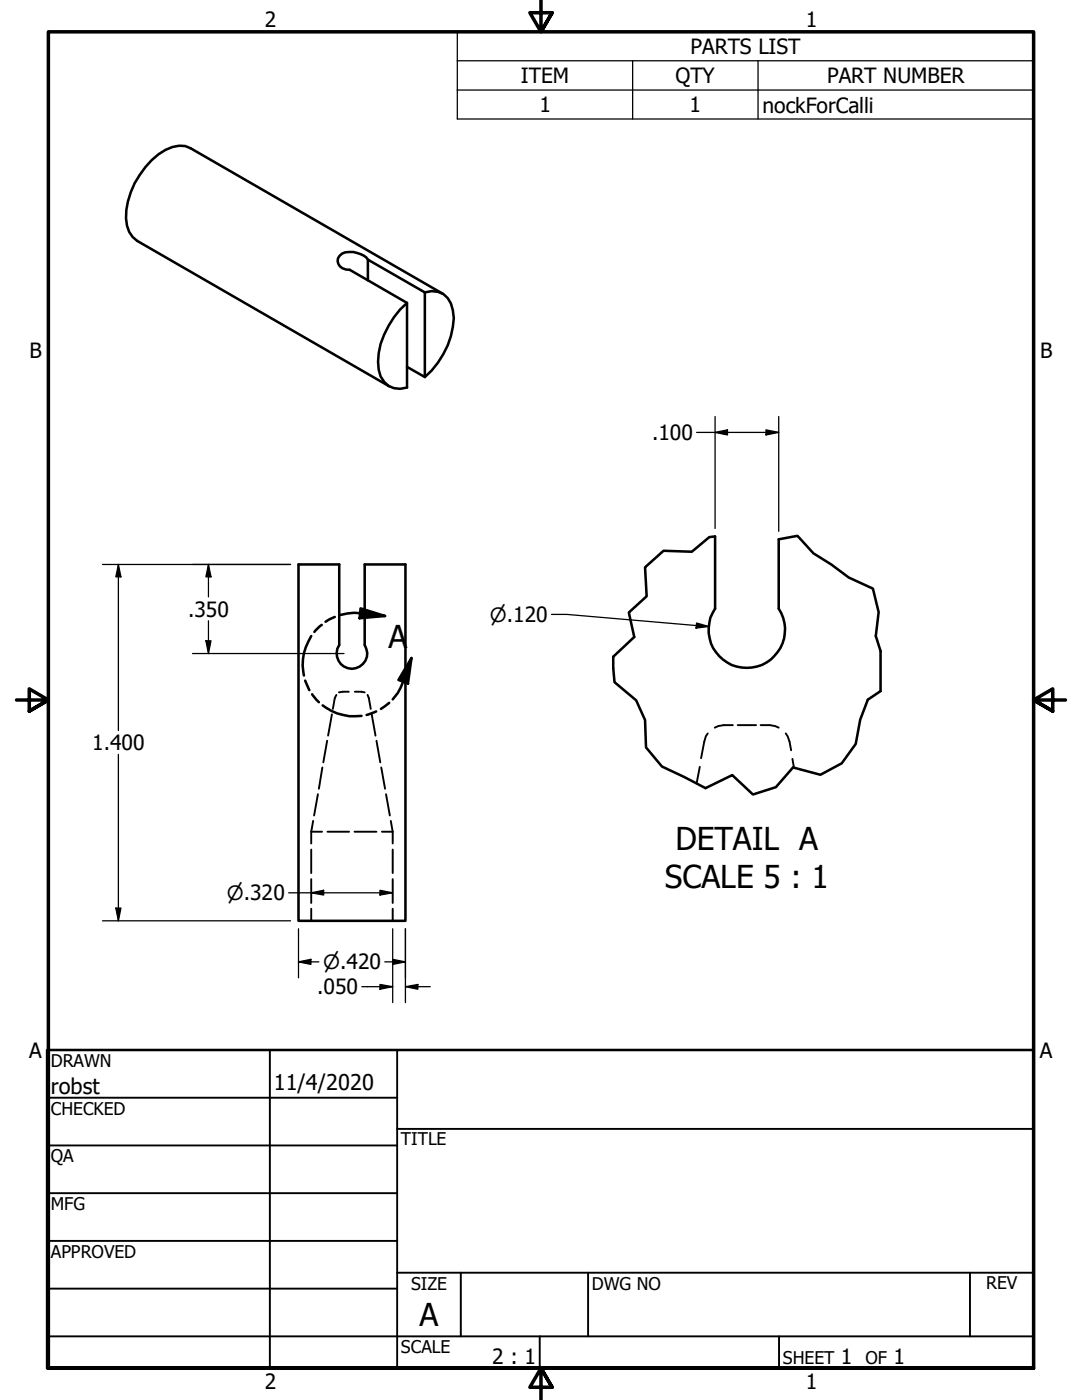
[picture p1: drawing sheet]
<svg xmlns="http://www.w3.org/2000/svg" width="216mm" height="279mm" viewBox="0 0 216 279" stroke-linecap="round" stroke-linejoin="round" font-family="sans-serif">
<!-- layer: Visible (ANSI) -->
<path d="M73.4 51.8a4.7 4.7 0 0 0-5.1-1.2 1.69 1.69 0 0 0-.9 1.9 1.69 1.69 0 0 0 1.6 1.3h.8l11.4 6.7v16.8a4.1 4.1 0 0 1-5.6-3.5 14.4 14.4 0 0 1 3-10.5l1.2-1.5 1.4-1.3M73.4 55.9v-4.1l11.4 6.6v16.8l-3.6-2M84.8 58.4a4.1 4.1 0 0 1 5.6 3.5 13.6 13.6 0 0 1-1.9 8.8l-1.1 1.7-1.3 1.6-1.3 1.2M88.3 58.6l-50.3-29a5.1 5.1 0 0 0-5 .3 16.7 16.7 0 0 0-7.9 13.7 5.2 5.2 0 0 0 2.3 4.5l50.3 29M59.6 112.6h8.1v16.1a3.1 3.1 0 0 0 2.5 4.8 3.1 3.1 0 0 0 2.6-4.8v-16.1h8.1v71.2h-21.3zM142.7 107.1v14.4a7.6 7.6 0 0 0 6.3 11.8 7.6 7.6 0 0 0 6.4-11.8v-13.9M122.4 131.1v2.2M175.7 129.9v8" fill="none" stroke="#000" stroke-width=".51"/>
<!-- layer: Hidden (ANSI) -->
<g fill="none" stroke="#000" stroke-width=".38">
<path d="M67.1 138.7l-.3 .6-.4 2.2M69.6 138l-2 .2M70.8 138l2 .2M73.3 138.7l.3 .6 .4 2.2M63.4 158.5l-.7 4.3M64.3 153.2l-.7 4.2M65.3 147.8l-.8 4.3M66.2 142.6l-.7 4.2M74.2 142.6l.7 4.2M75.1 147.8l.8 4.3M76.1 153.2l.7 4.2M77 158.5l.8 4.3"/>
<path d="M139.6 153l-.6 3.3M141.2 146.4l-.4 .5-.3 1.1-.6 3.3M146.2 144.7h-1.8l-1.1 .2-.7 .3M147.2 144.7h3.7M151.8 144.7h1.8l1.1 .2 .7 .3M156.8 146.4l.4 .5 .3 1.1 .4 1.7M158.1 151.4l.3 1.8M62.1 166h2.2M62.1 166v2.3M62.1 169.5v4.7M62.1 175.5v4.7M62.5 163.8l-.4 2.2"/>
<path d="M65.3 166h4.4M70.7 166h4.4M76.2 166h2.2M78 163.8l.4 2.2M78.4 166v2.3M78.4 169.5v4.7M78.4 175.5v4.7M62.1 181.4v2.4M78.4 181.4v2.4"/>
</g>
<!-- layer: Break Line (ANSI) -->
<path d="M142.7 107.1l-1.2 .1-3.5 2.9-5.6-.2-3.7 3.3 .3 5.8-3.5 3.2 1.1 4.9-4.2 4M155.4 107.6l3.7-.7 3.2 3.5 3.6 2.2 3.5 2.7 4.8 2.2 1.1 4.7-.5 4.7 .9 3M122.4 133.3l.2 2.8 4.3 3.7 1.8 3.9 .2 5.5 3.2 3.8 8.7 4.3 5.3-2.6 4.1 3.9 4.6-1.5 3.4-3.9 5.5 1.4 4.3-2.3 2.8-3.8 .8-4.9 1.6-4 2.5-1.7" fill="none" stroke="#000" stroke-width=".51"/>
<!-- layer: Symbol (ANSI) -->
<path d="M91.2 12.1v-5.7h115v5.7M91.2 12.1h115v5.9M91.2 12.1v11.6h115v-5.7M91.2 18h115M126.2 12.1v11.6M151.3 12.1v11.6" fill="none" stroke="#000" stroke-width=".25"/>
<!-- layer: Detail Boundary (ANSI) -->
<path d="M60.9 135.8l.8 1.9M62.1 126.9a10.2 10.2 0 0 0-1.5 7.9M62.3 138.6l1.3 1.5M64.2 124.7l-1.5 1.4M66.8 123.1l-1.8 1M67.8 122.7a11.9 11.9 0 0 1 4-.3l5 .5M71.9 121.4l4.9 1.5-5 .5zM82.1 131.3l-.7 5.1-1.9-.7zM82.1 131.3l-1.6 4.7a8.9 8.9 0 0 1-2.1 3.6M64.4 140.8a10.2 10.2 0 0 0 7.7 2.1M75.1 142l-1.9 .7M77.7 140.3l-1.7 1.2" fill="none" stroke="#000" stroke-width=".51"/>
<g fill="#000">
<path d="M71.9 121.4l4.9 1.5-5 .5z" fill-rule="evenodd"/>
<path d="M82.1 131.3l-.7 5.1-1.9-.7z" fill-rule="evenodd"/>
</g>
<!-- layer: Border (ANSI) -->
<path d="M107.9 0v6.4l-2.2-3.9h4.5l-2.3 3.9 2.3-3.9M3.3 139.7h6.4l-3.9-2.2v4.4l3.9-2.2-3.9 2.2M212.6 139.7h-6.4l3.9-2.2v4.4l-3.9-2.2 3.9 2.2M9.7 273v-266.6h196.5v266.6h-196.5h196.5M110.2 276.9l-2.3-3.9 2.3 3.9h-4.5l2.2-3.9v6.4" fill="none" stroke="#000" stroke-width=".7"/>
<!-- layer: Title (ANSI) -->
<g fill="none" stroke="#000" stroke-width=".38">
<path d="M9.4 219.1h69.8M53.8 209.5v63.5M79.2 209.5v63.5M9.4 228.6h69.8M9.4 238.1h69.8M79.2 225.3h127M9.4 247.6h69.8M9.4 257.2h69.8M79.2 254h127M91.9 254v12.7M117.3 254v12.7M193.5 254v12.7"/>
<path d="M9.4 266.7h196.8M107.7 266.7v6.3M155.4 266.7v6.3"/>
</g>
<path d="M9.4 209.5h196.8v63.5h-196.8z" fill="none" stroke="#000" stroke-width=".51"/>
<!-- layer: Dimension (ANSI) -->
<g fill="none" stroke="#000" stroke-width=".25">
<path d="M139 86.3h16.4M142.7 86.3l2.5-.5v1zM142.7 83.1v22.4M152.8 85.8l2.6 .5-2.6 .5zM155.4 83.1v22.9M20.4 112.6h37.6M23.6 112.6l.5 2.5h-1zM23.6 112.6v33.2M41.6 112.6l.5 2.5h-1zM41.6 112.6v6.5M38.4 130.4h30.2M41.1 127.9h1l-.5 2.5z"/>
<path d="M41.6 123.9v6.5M110 122.6h3.1l28.3 2.4M139 124.3l2.4 .7-2.5 .3zM23.6 150.6v33.2M57.6 178.2h20.8M62.1 178.2l2.5-.5v.9zM75.8 177.7l2.6 .5-2.6 .4zM20.4 183.8h37.6M23.1 181.2h1l-.5 2.6zM59.6 192l2.4-.5v1zM59.6 192h4M59.6 185.4v9.7"/>
<path d="M72.2 196.9h6.2M75.8 196.5l2.6 .4-2.6 .5zM76.8 192h4.1M78.4 191.5l2.5 .5-2.5 .5zM78.4 185.4v14.7M80.9 196.9l2.5-.4v.9zM80.9 196.9h5M80.9 185.4v14.7"/>
</g>
<g fill="#000">
<path d="M142.7 86.3l2.5-.5v1z" fill-rule="evenodd"/>
<path d="M152.8 85.8l2.6 .5-2.6 .5z" fill-rule="evenodd"/>
<path d="M23.6 112.6l.5 2.5h-1z" fill-rule="evenodd"/>
<path d="M41.6 112.6l.5 2.5h-1z" fill-rule="evenodd"/>
<path d="M41.1 127.9h1l-.5 2.5z" fill-rule="evenodd"/>
<path d="M139 124.3l2.4 .7-2.5 .3z" fill-rule="evenodd"/>
<path d="M62.1 178.2l2.5-.5v.9z" fill-rule="evenodd"/>
<path d="M75.8 177.7l2.6 .5-2.6 .4z" fill-rule="evenodd"/>
<path d="M23.1 181.2h1l-.5 2.6z" fill-rule="evenodd"/>
<path d="M59.6 192l2.4-.5v1z" fill-rule="evenodd"/>
<path d="M75.8 196.5l2.6 .4-2.6 .5z" fill-rule="evenodd"/>
<path d="M78.4 191.5l2.5 .5-2.5 .5z" fill-rule="evenodd"/>
<path d="M80.9 196.9l2.5-.4v.9z" fill-rule="evenodd"/>
</g>
<g font-size="6.3">
<text x="77.5" y="129.4">A</text>
<text x="134.8" y="169.6">DETAIL A</text>
<text x="132.7" y="177.2">SCALE 5 : 1</text>
<text x="83.7" y="264.5">A</text>
</g>
<g font-size="4.3">
<text x="10.2" y="218.2">robst</text>
<text x="54.6" y="217.6">11/4/2020</text>
</g>
<g font-size="4.2">
<text x="52.8" y="5.3">2</text>
<text x="160.8" y="5.3">1</text>
<text x="137.8" y="10.8">PARTS LIST</text>
<text x="103.9" y="16.6">ITEM</text>
<text x="134.8" y="16.6">QTY</text>
<text x="165" y="16.6">PART NUMBER</text>
<text x="107.6" y="22.4">1</text>
<text x="137.6" y="22.4">1</text>
<text x="152.1" y="22.5">nockForCalli</text>
<text x="5.9" y="71.4">B</text>
<text x="207.6" y="71.4">B</text>
<text x="130.1" y="87.8">.100</text>
<text x="37.5" y="123.1">.350</text>
<text x="18.4" y="149.7">1.400</text>
<text x="63.3" y="198.4">.050</text>
<text x="5.8" y="211.1">A</text>
<text x="207.5" y="211.1">A</text>
<text x="98.2" y="272.3">2 : 1</text>
<text x="167.8" y="272.2">1</text>
<text x="178.3" y="272.2">1</text>
<text x="52.8" y="277.1">2</text>
<text x="160.8" y="277.1">1</text>
</g>
<g font-size="3.9">
<text x="97.7" y="124.1">⌀.120</text>
<text x="45.3" y="179.6">⌀.320</text>
<text x="64.5" y="193.4">⌀.420</text>
</g>
<g font-size="3.5">
<text x="10.2" y="212.9">DRAWN</text>
<text x="10.2" y="222.4">CHECKED</text>
<text x="10.2" y="232">QA</text>
<text x="80" y="228.6">TITLE</text>
<text x="10.2" y="241.5">MFG</text>
<text x="10.2" y="251">APPROVED</text>
<text x="82" y="257.4">SIZE</text>
<text x="118.1" y="257.4">DWG NO</text>
<text x="196.8" y="257.3">REV</text>
<text x="80" y="270.1">SCALE</text>
<text x="156.2" y="272.2">SHEET</text>
<text x="172.7" y="272.2">OF</text>
</g>
</svg>
